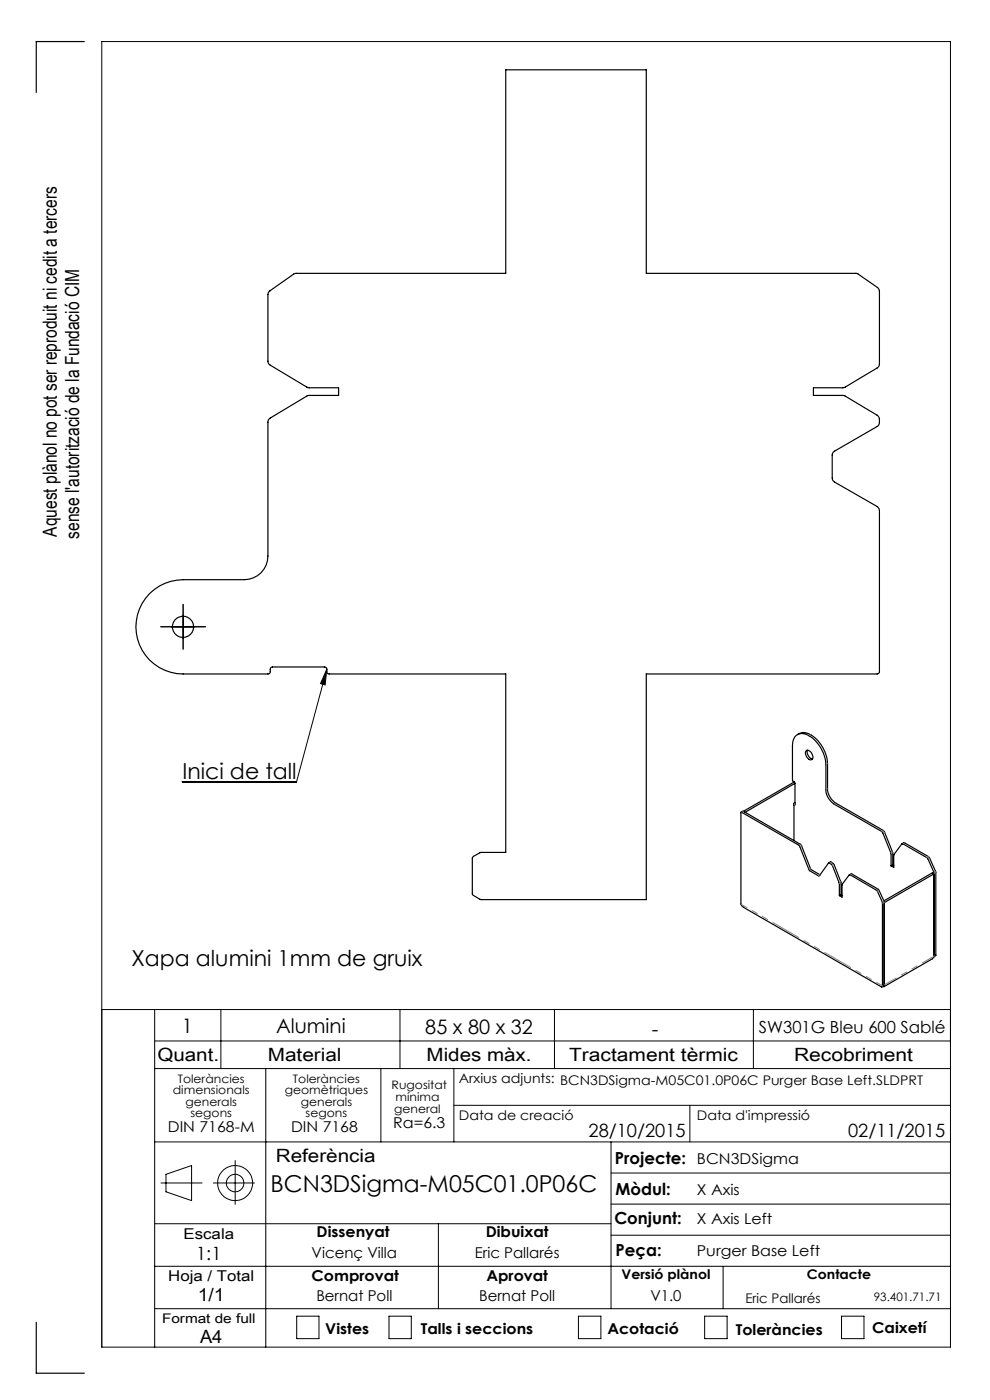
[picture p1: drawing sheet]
<svg xmlns="http://www.w3.org/2000/svg" width="210mm" height="297mm" viewBox="0 0 210 297" stroke-linecap="round" stroke-linejoin="round" font-family="sans-serif">
<g fill="none" stroke="#000" stroke-width=".21">
<path d="M36.3 133h5M38.8 130.5v5M69.3 142l-.3 3.3-1-.3zM69.3 142l-6.4 23.9h-24.2M21.6 214.2h180M32.8 214.2v71.6M46.8 214.2v12.5M84.8 214.2v12.5M117.6 214.2v12.5M159.8 214.2v12.5M32.8 220.8h168.8M32.8 226.7h168.8"/>
<path d="M56.4 226.7v59.1M80.8 226.7v15.5M96.3 226.7v15.5M96.3 234.5h105.3M146.3 234.5v7.7M32.8 259.6h96.8M32.8 242.2h168.8M34.1 251h8.8M35.2 249.1l5.4-1.8v7.4l-5.4-1.9zM45.3 251h8.7M49.9 246.2v9.3M93 259.6v18"/>
<path d="M129.6 242.2v35.4M129.6 255.4h72M129.6 248.8h72M32.8 277.6h168.8M32.8 268.6h168.8M62.9 279.2h4.8v4.8h-4.8zM82.5 279.2h4.7v4.8h-4.7zM122.7 279.2h4.8v4.8h-4.8zM129.6 262h72M149.5 279.2h4.7v4.8h-4.7zM153.4 268.6v9M178.5 279.2h4.8v4.8h-4.8z"/>
<path d="M21.6 285.8h180v-277h-180v277"/>
<circle cx="49.9" cy="251" r="3.7"/>
<circle cx="49.9" cy="251" r="1.86"/>
</g>
<path d="M36.3 133h-2.2M38.8 130.5v-2.3M38.8 135.5v2.2M41.3 133h2.3" fill="none" stroke="#000" stroke-width=".21" stroke-dasharray="15.2 1.3 1.3 1.3"/>
<g fill="none" stroke="#000" stroke-width=".25">
<path d="M17.9 8.8h-10.2v10.8M57.1 61.8l5.5-3.8h44.7v-43.2h29.8v43.2h44.7l4.3 3 .4 .5v15.7l-.1 .5-.3 .4-7 4.1-6.6 .1v1.6h6.6l7 4.2 .4 .6v1.2l-.3 .5-9.2 5.3-.5 .7v5.1l.2 .5 9.4 5.5 .4 .6v34.6l-.4 .3h-49v47.8h-35.1l-1.8-1v-7.8l.2-.3 1.6-.9h5.3v-37.8h-37.6l-.3-.3-.1-.9-.4-.3h-11.2l-.3 .3-.1 1-.4 .2h-18.1a10 10 0 0 1-10-10 10 10 0 0 1 10-10h13a5 5 0 0 0 5-5l.1-28.9 .4-.4 8-4.8h6.5v-1.6l-6.5-.1-8.3-5-.2-.5v-14.3zM169.2 155.9a2.71 2.71 0 0 1 3.4 .4 7.9 7.9 0 0 1 2.9 5.7v5.3a3.8 3.8 0 0 0 1.8 3.1l10.3 6 1.7 4.4 .1 2.7M171.1 159.2a1.29 1.29 0 0 1 1.1 1.9 1.29 1.29 0 0 1-1.1-1.9zM171.3 159.1a1.56 1.56 0 0 0 1.1 1.9M157.7 172.1l12.1 7 .2 .3 2 5 2 1.2M157.7 172.1l-.5 .2M168.5 165.9l-.4-.4v-7.4a2.15 2.15 0 0 1 1-2.2 2.15 2.15 0 0 1 2.5 .2 7.8 7.8 0 0 1 3.6 6.1v5.3a3.8 3.8 0 0 0 1.8 3.1l10.2 5.9 1.8 4.4v2.8M168.5 165.9l.1 .3M168.5 165.9l-10.8 6.2M168.6 166.2v4.6h-.2M168.6 170.5h-.2"/>
<path d="M168.6 170.3l-.2 .1v7.9M168.6 166.2l-10.6 6.1M191.3 179l.5-.2 5.1 2.9 1.6 3.3v17.6M175.7 183.1l-2 2.7-1.9-1-.2-.3-2.1-5.1-12.3-7.1v19.5l.2 .4 29.6 17.2M175.7 183.1h.2l.6 .4 1.5 3.8v2.7M175.8 183.1l.4-.3 .7 .6 1.5 3.6v2.8M178 190l.6 .3v-2.6l1.6-2.1 5.7 3.2 .2 .3 1.1 2.3v17.8M178.4 189.8l-.4 .2M178.4 189.8l.2 .1M180.2 185.6l.4-.2 5.7 3.3 1.2 2.7M187.5 191.4v17.5l-.3 .3M187.5 191.4l.1 .1"/>
<path d="M187.6 191.5v17.4M189 183.7l.6 .3v-2.7l1.7-2.3 5.3 2.9 .3 .3 1.3 3v17.6M189.4 183.5l-.4 .2M189.4 183.5l.2 .1M198.1 185.4l-10.5 6.1M198.1 185.4v17.4M198.1 185.4l-.3-.2-10.3 5.9M187.5 209l-.5 .4 .2-.2M187.5 208.9h.1M187.6 208.9l-.1 .4-.3-.1M198.1 202.8l-.3 .6-10.3 5.9M198.1 202.8h.1"/>
<path d="M198.5 202.6l-.5 .5M198.5 202.6l-.3 .2M7.7 280.5v10.8h10.2"/>
<circle cx="38.8" cy="133" r="2.24"/>
</g>
<path d="M69.3 142l-.3 3.3-1-.3z" fill="#000"/>
<path d="M187.2 209.1l-30-17.3" fill="none" stroke="#808080" stroke-width=".21" stroke-dasharray="6.3 1.3 1.3 1.3 1.3 1.3" stroke-dashoffset="4.9"/>
<g fill="none" stroke="#808080" stroke-width=".21" stroke-dasharray="6.3 1.3 1.3 1.3 1.3 1.3">
<path d="M172 155.9l-.3 .2M157.7 172.1l-.4 .2M168.5 170.8l.2-.1M168.7 170.5l-.3 .1M169.4 179.3l.4-.2M170.1 179.5l-.4 .2M175.2 167.5l.3-.2M175.5 162l-.3 .2M177.3 170.4l-.3 .2M187 176.4l.4-.2M187.7 176.5l-.4 .2M191.9 178.8l-.3 .2"/>
<path d="M171.6 184.4l.3-.2M172.2 184.6l-.3 .2M173.6 185.8l.3-.2M176.3 183.2l.3-.2M176.4 182.9l-.4 .2M176.9 183.4l-.3 .2M178 187.2l.4-.2M178.4 187.2l-.3 .2M180.8 185.4l-.4 .2M185.9 188.8l.3-.2M186.5 188.9l-.3 .2M187.2 191.3l.3-.2"/>
<path d="M187.6 191.4l-.4 .2M189 180.9l.3-.2M189.4 180.9l-.4 .2M196.6 181.9l.3-.2M197.2 182l-.3 .2M198.1 185l.4-.2M198.5 185.1l-.3 .2M198.2 202.8h-.1"/>
</g>
<path d="M198.1 202.8l-10.5 6.1" fill="none" stroke="#808080" stroke-width=".21" stroke-dasharray="6.3 1.3 1.3 1.3 1.3 1.3" stroke-dashoffset="3.4"/>
<text font-size="4.9" x="57.4" y="253">BCN3DSigma-M05C01.0P06C</text>
<g font-size="4.7">
<text x="38.7" y="165.3">Inici de tall</text>
<text x="27.9" y="204.9">Xapa alumini 1mm de gruix</text>
</g>
<g font-size="4.2">
<text x="38.6" y="219">1</text>
<text x="58.6" y="219.2">Alumini</text>
<text x="90.2" y="219.4">85 x 80 x 32</text>
<text x="138.3" y="219.7">-</text>
</g>
<g font-size="4.1">
<text x="12.1" y="113.8" transform="rotate(-90 12.1 113.8)">Aquest plànol no pot ser reproduit ni cedit a tercers</text>
<text x="16.8" y="114.3" transform="rotate(-90 16.8 114.3)">sense l'autorització de la Fundació CIM</text>
</g>
<g font-size="3.9">
<text x="33.4" y="225">Quant.</text>
<text x="56.8" y="225">Material</text>
<text x="90.5" y="225">Mides màx.</text>
<text x="120.7" y="225">Tractament tèrmic</text>
<text x="168.4" y="225">Recobriment</text>
<text x="124.8" y="241.3">28/10/2015</text>
<text x="179.9" y="241.3">02/11/2015</text>
<text x="58.5" y="246.5">Referència</text>
<text x="41.6" y="267.2">1:1</text>
<text x="41.9" y="276.1">1/1</text>
<text x="42.4" y="284.9">A4</text>
</g>
<g font-size="3.5">
<text x="161" y="219.2">SW301G Bleu 600 Sablé</text>
<text x="130.5" y="246.8">Projecte:</text>
<text x="130.6" y="253.4">Mòdul:</text>
<text x="130.3" y="259.8">Conjunt:</text>
<text x="130.6" y="266.4">Peça:</text>
</g>
<g font-size="3.2">
<text x="83.4" y="239.3">Ra=6.3</text>
<text x="35.6" y="240.1">DIN 7168-M</text>
<text x="61.7" y="240.1">DIN 7168</text>
<text x="147.8" y="246.8">BCN3DSigma</text>
<text x="147.8" y="253.4">X Axis</text>
<text x="38.9" y="262.9">Escala</text>
<text x="67.2" y="262.5">Dissenyat</text>
<text x="103" y="262.5">Dibuixat</text>
<text x="147.8" y="259.8">X Axis Left</text>
<text x="66.1" y="266.8">Vicenç Villa</text>
<text x="100.7" y="266.8">Eric Pallarés</text>
<text x="147.8" y="266.4">Purger Base Left</text>
<text x="35.7" y="271.7">Hoja / Total</text>
<text x="66.1" y="271.7">Comprovat</text>
<text x="103.2" y="271.7">Aprovat</text>
<text x="67.1" y="276.1">Bernat Poll</text>
<text x="101.6" y="276.1">Bernat Poll</text>
<text x="138" y="276.1">V1.0</text>
<text x="69" y="283.1">Vistes</text>
<text x="89.3" y="283.1">Talls i seccions</text>
<text x="128.8" y="283.1">Acotació</text>
<text x="156.1" y="283.2">Toleràncies</text>
<text x="185" y="282.8">Caixetí</text>
</g>
<g font-size="2.8">
<text x="97.3" y="229.6">Arxius adjunts: BCN3DSigma-M05C01.0P06C Purger Base Left.SLDPRT</text>
<text x="97.3" y="237.7">Data de creació</text>
<text x="147.8" y="237.7">Data d'impressió</text>
<text x="131.8" y="271.4">Versió plànol</text>
<text x="171.2" y="271.4">Contacte</text>
<text x="34.4" y="280.7">Format de full</text>
<text x="158.1" y="276.3">Eric Pallarés</text>
</g>
<g font-size="2.5">
<text x="36.7" y="232.1">dimensionals</text>
<text x="37.7" y="229.6">Toleràncies</text>
<text x="60.4" y="232.1">geomètriques</text>
<text x="62.1" y="229.6">Toleràncies</text>
<text x="83.1" y="231">Rugositat</text>
<text x="83.9" y="233.5">mínima</text>
<text x="39.4" y="234.6">generals</text>
<text x="40.4" y="237.1">segons</text>
<text x="63.8" y="234.6">generals</text>
<text x="64.8" y="237.1">segons</text>
<text x="83.6" y="236.2">general</text>
<text x="185.4" y="276.1">93.401.71.71</text>
</g>
</svg>
